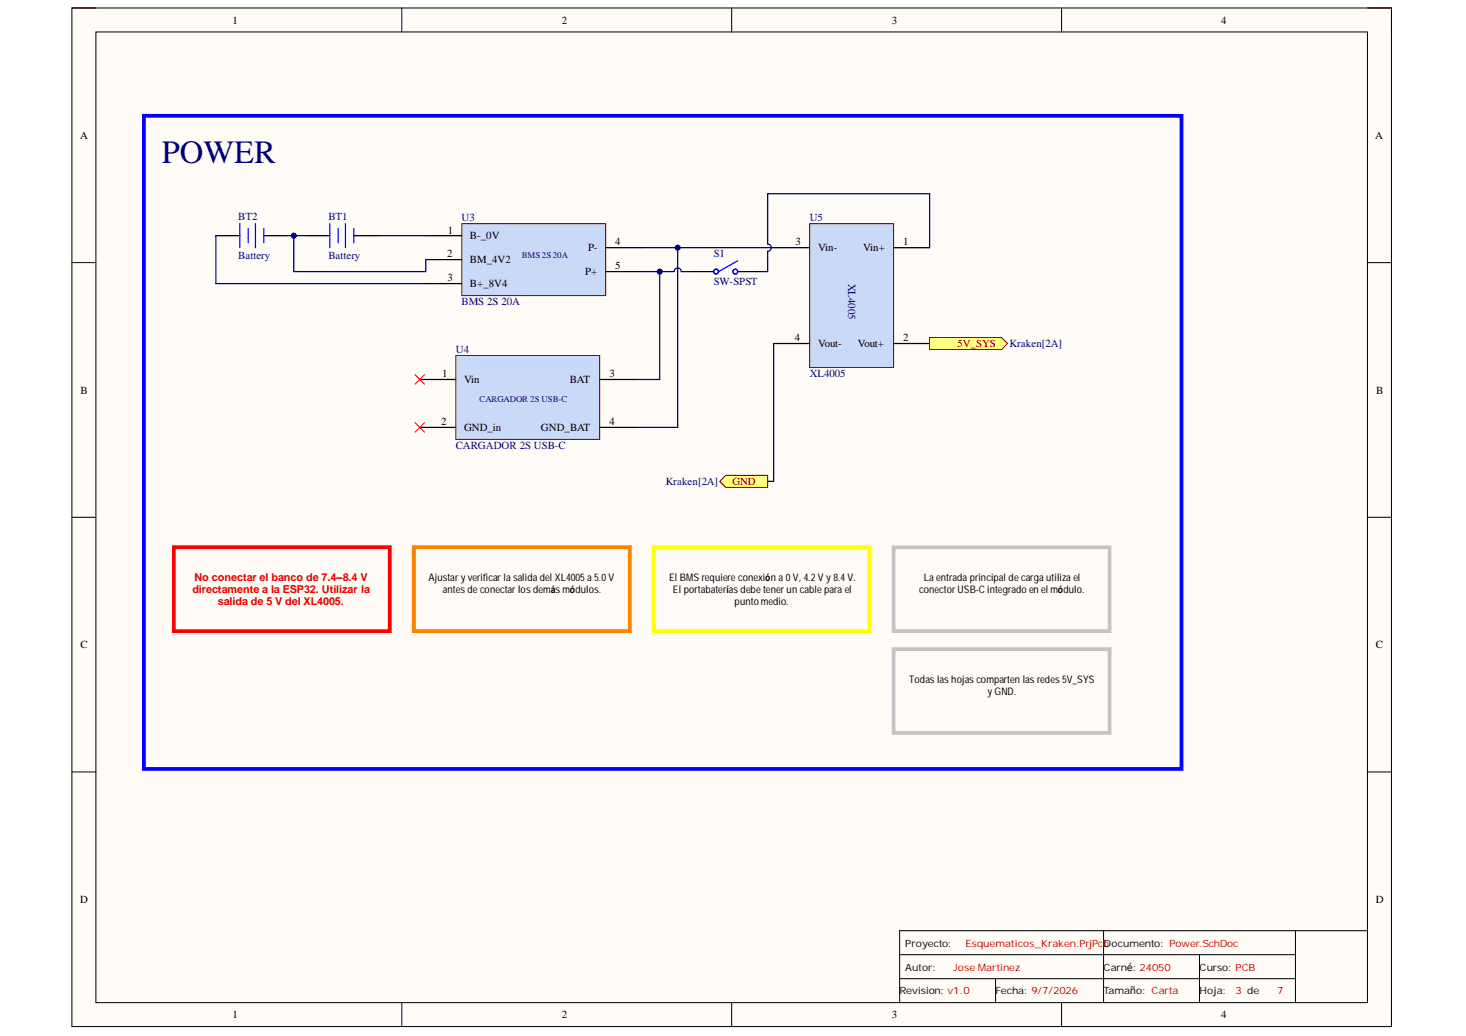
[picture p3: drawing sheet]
<svg xmlns="http://www.w3.org/2000/svg" width="297mm" height="210mm" viewBox="0 0 297 210" stroke-linecap="round" stroke-linejoin="round" font-family="sans-serif">
<path d="M14.6 1.6h267.3v206.4h-267.3z" fill-rule="evenodd" fill="#fffcf8"/>
<path d="M14.6 1.6h267.3v206.4h-267.3z" fill="none" stroke="#000" stroke-width=".2"/>
<path d="M19.4 6.5h257.7v196.6h-257.7z" fill-rule="evenodd" fill="#fffcf8"/>
<g fill="none" stroke="#000" stroke-width=".2">
<path d="M14.6 1.6h4.8M19.4 6.5h257.7v196.6h-257.7zM81.4 1.6v4.9M148.3 1.6v4.9M215.1 1.6v4.9M277.1 1.6h4.8v4.9M14.6 53.2h4.8M277.1 53.2h4.8M14.6 104.8h4.8M277.1 104.8h4.8M14.6 156.4h4.8M277.1 156.4h4.8"/>
<path d="M182.3 193.4h80.2M182.3 198.3h80.2M201.7 198.3v4.8M223.6 188.6v14.5M243 193.4v9.7M262.5 188.6v14.5M277.1 188.6h-94.8v14.5M81.4 203.1v4.9M148.3 203.1v4.9M215.1 203.1v4.9M281.9 203.1v4.9"/>
</g>
<path d="M29.2 23.5h210.2v132.3h-210.2z" fill="none" stroke="#00f" stroke-width=".76"/>
<path d="M43.7 47.7h4.9M53.5 47.7h4.8M62 47.7h4.8M71.7 47.7h4.8" fill="none" stroke="#000" stroke-width=".25"/>
<path d="M48.6 45.3v4.9M50.3 46.3v2.9M51.8 45.3v4.9M53.5 46.3v2.9M66.8 45.3v4.9M68.5 46.3v2.9M70 45.3v4.9M71.7 46.3v2.9" fill="none" stroke="#00f" stroke-width=".25"/>
<path d="M93.6 45.3h29.1v14.6h-29.1z" fill-rule="evenodd" fill="#c9daf8"/>
<path d="M93.6 45.3h29.1v14.6h-29.1z" fill="none" stroke="#800000" stroke-width=".2"/>
<path d="M86.3 47.7h7.3M86.3 52.6h7.3M86.3 57.5h7.3M122.7 50.2h7.3M122.7 55h7.3" fill="none" stroke="#000" stroke-width=".25"/>
<path d="M92.3 72h29.2v17h-29.2z" fill-rule="evenodd" fill="#c9daf8"/>
<path d="M92.3 72h29.2v17h-29.2z" fill="none" stroke="#800000" stroke-width=".2"/>
<path d="M139.7 55h4.9M149.5 55h4.8M85.1 76.9h7.2M121.5 76.9h7.3M85.1 86.6h7.2M121.5 86.6h7.3" fill="none" stroke="#000" stroke-width=".25"/>
<g fill="none" stroke="#00f" stroke-width=".25">
<path d="M149.5 52.8l-3.9 2.2"/>
<circle cx="145.1" cy="55" r=".49"/>
<circle cx="149" cy="55" r=".49"/>
</g>
<path d="M164.1 45.3h17v29.2h-17z" fill-rule="evenodd" fill="#c9daf8"/>
<path d="M164.1 45.3h17v29.2h-17z" fill="none" stroke="#800000" stroke-width=".2"/>
<path d="M156.8 50.2h7.3M181.1 50.2h7.3M156.8 69.6h7.3M181.1 69.6h7.3" fill="none" stroke="#000" stroke-width=".25"/>
<path d="M58.3 47.7h3.7M76.5 47.7h9.8" fill="none" stroke="#000080" stroke-width=".25"/>
<circle cx="59.5" cy="47.7" r=".49" fill="#000080"/>
<circle cx="59.5" cy="47.7" r=".49" fill="none" stroke="#000080" stroke-width=".2"/>
<path d="M59.5 47.7v7.3h26.8v-2.4" fill="none" stroke="#000080" stroke-width=".25"/>
<circle cx="59.5" cy="47.7" r=".49" fill="#000080"/>
<circle cx="59.5" cy="47.7" r=".49" fill="none" stroke="#000080" stroke-width=".2"/>
<path d="M43.7 47.7v9.8h42.6M130 50.2h7.3v36.4h-8.5" fill="none" stroke="#000080" stroke-width=".25"/>
<circle cx="137.3" cy="50.2" r=".48" fill="#000080"/>
<circle cx="137.3" cy="50.2" r=".48" fill="none" stroke="#000080" stroke-width=".2"/>
<path d="M130 55h3.7v21.9h-4.9" fill="none" stroke="#000080" stroke-width=".25"/>
<circle cx="133.7" cy="55" r=".49" fill="#000080"/>
<circle cx="133.7" cy="55" r=".49" fill="none" stroke="#000080" stroke-width=".2"/>
<path d="M133.7 55h2.9a.73 .73 0 0 1 .7-.7 .73 .73 0 0 1 .7 .7h1.7" fill="none" stroke="#000080" stroke-width=".25"/>
<circle cx="133.7" cy="55" r=".49" fill="#000080"/>
<circle cx="133.7" cy="55" r=".49" fill="none" stroke="#000080" stroke-width=".2"/>
<path d="M137.3 50.2h19.5" fill="none" stroke="#000080" stroke-width=".25"/>
<circle cx="137.3" cy="50.2" r=".48" fill="#000080"/>
<circle cx="137.3" cy="50.2" r=".48" fill="none" stroke="#000080" stroke-width=".2"/>
<path d="M188.4 50.2v-10.9h-32.9v10.1a.73 .73 0 0 1 .8 .8 .73 .73 0 0 1-.8 .7v4.1h-1.2" fill="none" stroke="#000080" stroke-width=".25"/>
<path d="M188.4 68.4h14.5l1.3 1.2-1.3 1.2h-14.5z" fill-rule="evenodd" fill="#ffff80"/>
<path d="M188.4 68.4h14.5l1.3 1.2-1.3 1.2h-14.5z" fill="none" stroke="#800000" stroke-width=".2"/>
<path d="M145.8 97.5l1.2-1.2h8.5v2.4h-8.5z" fill-rule="evenodd" fill="#ffff80"/>
<path d="M145.8 97.5l1.2-1.2h8.5v2.4h-8.5z" fill="none" stroke="#800000" stroke-width=".2"/>
<path d="M84.1 75.9l1.9 2M86 75.9l-1.9 2M84.1 85.6l1.9 2M86 85.6l-1.9 2" fill="none" stroke="#f00" stroke-width=".2"/>
<path d="M156.8 69.6v27.9h-1.3" fill="none" stroke="#000080" stroke-width=".25"/>
<path d="M181.1 110.9h43.7v17h-43.7zM181.1 131.5h43.7v17h-43.7z" fill="none" stroke="#c6c3c6" stroke-width=".76"/>
<path d="M132.5 110.9h43.7v17h-43.7z" fill="none" stroke="#ff0" stroke-width=".76"/>
<path d="M35.2 110.9h43.8v17h-43.8z" fill="none" stroke="#f00" stroke-width=".76"/>
<path d="M83.8 110.9h43.8v17h-43.8z" fill="none" stroke="#fd8300" stroke-width=".76"/>
<text font-size="6.6" fill="#000080" x="32.8" y="32.9">POWER</text>
<g font-size="2.2">
<text x="47.1" y="4.8">1</text>
<text x="113.8" y="4.8">2</text>
<text x="180.7" y="4.8">3</text>
<text x="247.5" y="4.8">4</text>
<text x="16.2" y="28.1">A</text>
<text x="278.7" y="28.1">A</text>
<text x="90.7" y="47.3">1</text>
<text x="90.6" y="52.1">2</text>
<text x="95.2" y="48.5">B-_0V</text>
<text x="95.2" y="53.3">BM_4V2</text>
<text x="119.2" y="50.9">P-</text>
<text x="124.7" y="49.7">4</text>
<text x="161.2" y="49.7">3</text>
<text x="165.8" y="50.9">Vin-</text>
<text x="174.9" y="50.9">Vin+</text>
<text x="183" y="49.7">1</text>
<text x="90.7" y="57">3</text>
<text x="95.2" y="58.2">B+_8V4</text>
<text x="118.6" y="55.8">P+</text>
<text x="124.7" y="54.6">5</text>
<text x="161" y="69.1">4</text>
<text x="165.8" y="70.4">Vout-</text>
<text x="173.8" y="70.4">Vout+</text>
<text x="183" y="69.1">2</text>
<text x="89.6" y="76.4">1</text>
<text x="94" y="77.6">Vin</text>
<text x="115.4" y="77.6">BAT</text>
<text x="123.5" y="76.4">3</text>
<text x="16.3" y="79.8">B</text>
<text x="278.8" y="79.8">B</text>
<text x="89.4" y="86.1">2</text>
<text x="94" y="87.4">GND_in</text>
<text x="109.6" y="87.4">GND_BAT</text>
<text x="123.5" y="86.1">4</text>
<text x="16.3" y="131.4">C</text>
<text x="278.7" y="131.4">C</text>
<text x="16.2" y="182.9">D</text>
<text x="278.7" y="182.9">D</text>
<text x="47.1" y="206.3">1</text>
<text x="113.8" y="206.3">2</text>
<text x="180.7" y="206.3">3</text>
<text x="247.5" y="206.3">4</text>
</g>
<g font-size="2.2" fill="#000080">
<text x="48.3" y="44.6">BT2</text>
<text x="66.6" y="44.6">BT1</text>
<text x="93.5" y="44.9">U3</text>
<text x="164.1" y="44.9">U5</text>
<text x="48.3" y="52.4">Battery</text>
<text x="66.6" y="52.4">Battery</text>
<text x="144.6" y="52.1">S1</text>
<text x="144.6" y="57.7">SW-SPST</text>
<text x="171.8" y="57.4" transform="rotate(90 171.8 57.4)">XL4005</text>
<text x="93.5" y="61.8">BMS 2S 20A</text>
<text x="92.4" y="71.6">U4</text>
<text x="204.6" y="70.4">Kraken[2A]</text>
<text x="164.1" y="76.4">XL4005</text>
<text x="92.4" y="91">CARGADOR 2S USB-C</text>
<text x="134.9" y="98.3">Kraken[2A]</text>
</g>
<g font-size="2.2" fill="#800000">
<text x="194" y="70.4">5V_SYS</text>
<text x="148.4" y="98.3">GND</text>
</g>
<g font-size="2.2" fill="#f00">
<text x="39.4" y="117.7">No conectar el banco de 7.4–8.4 V</text>
<text x="39" y="120.1">directamente a la ESP32. Utilizar la</text>
<text x="44.1" y="122.6">salida de 5 V del XL4005.</text>
</g>
<g font-size="2.1">
<text x="86.9" y="117.7">Ajustaryverificarlasalidadel XL4005a5.0V</text>
<text x="135.6" y="117.7">El BMSrequiereconexióna0V, 4.2Vy8.4V.</text>
<text x="187.2" y="117.7">Laentradaprincipal decargautilizael</text>
<text x="89.7" y="120.1">antesdeconectarlosdemásmódulos.</text>
<text x="136.3" y="120.1">El portabateríasdebeteneruncableparael</text>
<text x="148.8" y="122.6">puntomedio.</text>
<text x="186.2" y="120.1">conectorUSB-Cintegradoenel módulo.</text>
<text x="184.2" y="138.4">Todaslashojascompartenlasredes5V_SYS</text>
<text x="200.1" y="140.7">yGND.</text>
</g>
<g font-size="2">
<text x="183.4" y="191.8">Proyecto:</text>
<text x="223.6" y="191.8">Documento: Power.SchDoc</text>
<text x="183.4" y="196.7">Autor:</text>
<text x="223.6" y="196.7">Carné: 24050</text>
<text x="243.1" y="196.7">Curso: PCB</text>
<text x="182.2" y="201.5">Revision: v1.0</text>
<text x="201.7" y="201.5">Fecha: 9/7/2026</text>
<text x="223.6" y="201.5">Tamaño: Carta</text>
<text x="243.1" y="201.5">Hoja:</text>
</g>
<g font-size="2" fill="#980000">
<text x="195.6" y="191.8">Esquematicos_Kraken.PrjPcb</text>
<text x="193.2" y="196.7">Jose Martinez</text>
<text x="250.3" y="201.5">3 de</text>
<text x="258.8" y="201.5">7</text>
</g>
<g font-size="1.8" fill="#000080">
<text x="105.7" y="52.2">BMS2S20A</text>
<text x="97.2" y="81.4">CARGADOR 2S USB-C</text>
</g>
</svg>
